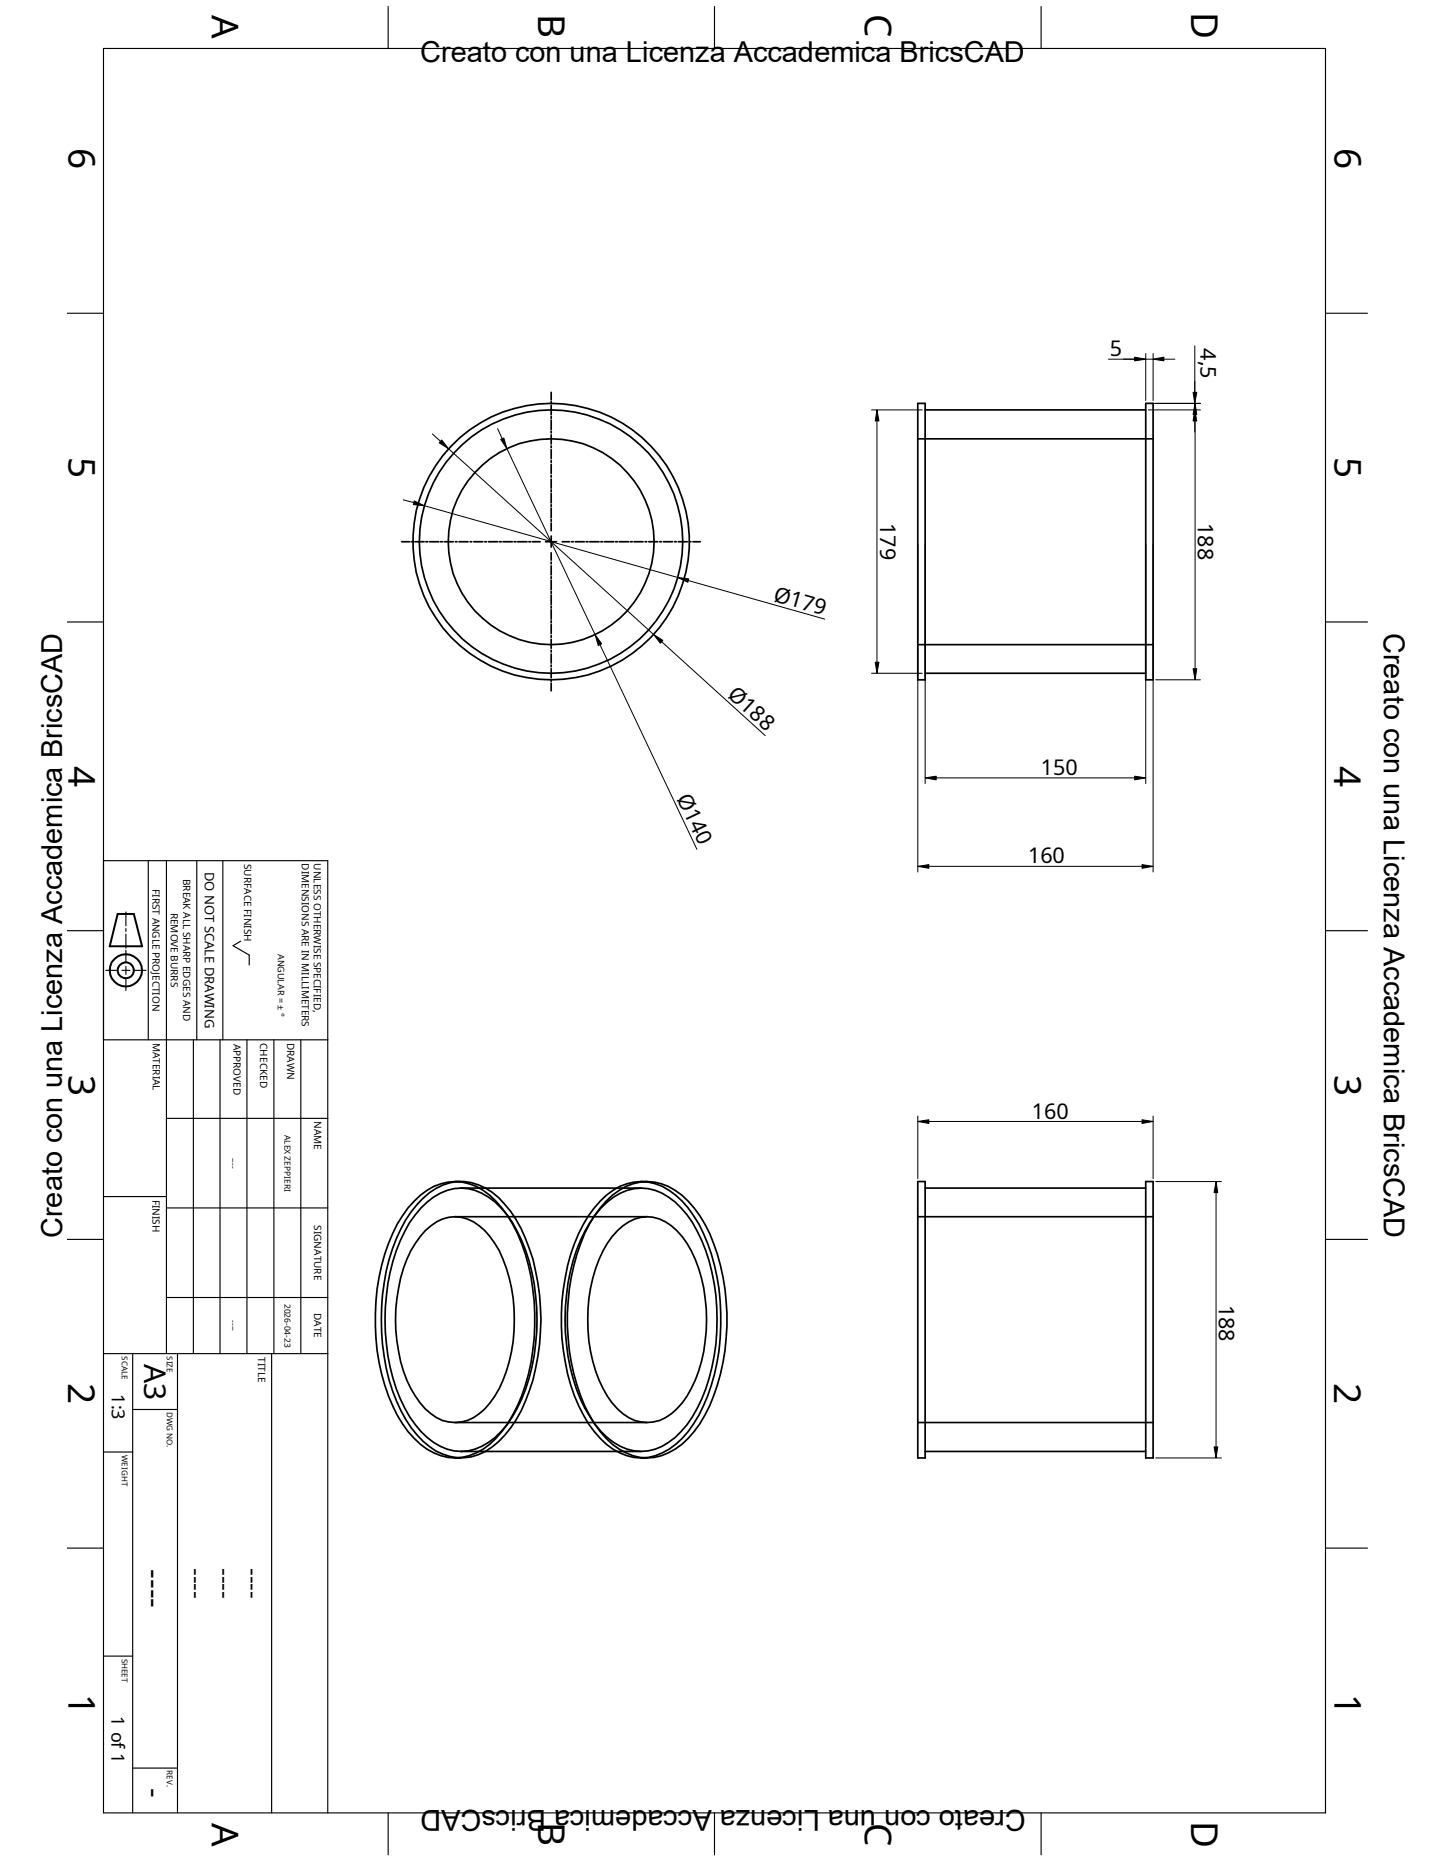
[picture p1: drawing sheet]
<svg xmlns="http://www.w3.org/2000/svg" width="216mm" height="279mm" viewBox="0 0 216 279" stroke-linecap="round" stroke-linejoin="round" font-family="sans-serif">
<g fill="none" stroke="#000" stroke-width=".25">
<path d="M82.3 58.6v1.1M82.3 60v.3M82.3 60.5v1.4M82.3 62.2v.3M82.3 62.7v1.4M82.3 64.4v.2M82.3 64.9v1.4M82.3 66.6v.2M82.3 67.1v1.4M82.3 68.8v.2M82.3 69.3v1.4M82.3 71v.2"/>
<path d="M82.3 71.5v1.4M82.3 73.2v.2M82.3 73.7v1.4M82.3 75.4v.2M82.3 75.9v1.4M82.3 77.6v.3M82.3 78.1v1.1M137 65.5h35.2M137 60.2h1.1v41.3h-1.1zM138.1 61.2h33M171.1 60.2h1.1v41.3h-1.1zM60 80.9h1.1"/>
<path d="M61.4 80.9h.3M61.9 80.9h1.4M63.6 80.9h.3M64.1 80.9h1.4M65.8 80.9h.3M66.3 80.9h1.4M68 80.9h.2M68.5 80.9h1.4M70.2 80.9h.2M70.7 80.9h1.4M72.4 80.9h.2M72.9 80.9h1.4"/>
<path d="M74.5 80.9h.3M75.1 80.9h1.4M76.8 80.9h.2M77.3 80.9h1.4M79 80.9h.2M79.5 80.9h1.1M81.4 80.9h1.7M82.3 80.1v1.6M82.3 82.5v1.2M82.3 83.9v.3M82.3 84.5v1.4M82.3 86.1v.3"/>
<path d="M82.3 86.7v1.4M82.3 88.3v.3M82.3 88.9v1.4M82.3 90.5v.3M82.3 91.1v1.4M82.3 92.7v.3M82.3 93.3v1.3M82.3 94.9v.3M82.3 95.5v1.3M82.3 97.1v.3M82.3 97.7v1.3M82.3 99.3v.3"/>
<path d="M82.3 99.9v1.3M83.9 80.9h1.1M85.3 80.9h.3M85.9 80.9h1.3M87.5 80.9h.3M88.1 80.9h1.4M89.7 80.9h.3M90.3 80.9h1.4M91.9 80.9h.3M92.5 80.9h1.4M94.1 80.9h.3M94.7 80.9h1.3"/>
<path d="M96.3 80.9h.3M96.9 80.9h1.3M98.5 80.9h.3M99.1 80.9h1.3M100.7 80.9h.3M101.3 80.9h1.3M102.9 80.9h.3M103.5 80.9h1.1M137 96.3h35.2M82.3 101.5v.3M82.3 102v1.2M138.1 100.5h33"/>
<path d="M63.2 178.9a7.6 7.6 0 0 1 10.3-.8 16.7 16.7 0 0 1 5.5 8.4 33.1 33.1 0 0 1-.6 22.8 15.5 15.5 0 0 1-5.9 7.4 7.6 7.6 0 0 1-9.3-1.5 21.7 21.7 0 0 1-5.8-12.6 32.5 32.5 0 0 1 2.5-19.1 15.9 15.9 0 0 1 3.3-4.6zM67.9 176.4a8.2 8.2 0 0 1 6.1 3 22.2 22.2 0 0 1 5.3 11.3 33.4 33.4 0 0 1-2 19.2 15.3 15.3 0 0 1-5.2 6.5 7.9 7.9 0 0 1-4.2 1.3M67.9 176.4a8.2 8.2 0 0 0-6.1 3 22.2 22.2 0 0 0-5.2 11.3 32.2 32.2 0 0 0 2.7 20.6 13.2 13.2 0 0 0 5.5 5.7l1 .4 1.1 .2 1 .1M67.9 176.4h.9M68.8 177.4a8.3 8.3 0 0 1 6 3 20.5 20.5 0 0 1 4.6 9.6 32 32 0 0 1-1.5 18.9 13.7 13.7 0 0 1-6 7.1l-1 .4-1 .3h-1.1M68.8 177.4a8.3 8.3 0 0 0-5.9 3 20.5 20.5 0 0 0-4.6 9.6 32 32 0 0 0 1.5 18.9 14.2 14.2 0 0 0 5.9 7.1l1.1 .4 1 .3h1M68.8 177.4h26.9M90.5 179.4a7.9 7.9 0 0 1 9.3-2.2 13.9 13.9 0 0 1 6.2 7 32.7 32.7 0 0 1-.8 27.1 12.2 12.2 0 0 1-6.4 6.1 7.9 7.9 0 0 1-8.3-2.6 20.8 20.8 0 0 1-4.8-9.6 33.9 33.9 0 0 1 1.6-21 17.1 17.1 0 0 1 3.2-4.8zM95.7 176.4h.9M95.7 176.4a8.4 8.4 0 0 1 6.2 3 22.6 22.6 0 0 1 5.2 11.3 32.2 32.2 0 0 1-2.7 20.6 12.2 12.2 0 0 1-6.5 6.1l-1.1 .2-1.1 .1M95.7 176.4a8.2 8.2 0 0 0-6.1 3 21.7 21.7 0 0 0-5.2 11.3 32.9 32.9 0 0 0 2 19.2 15.3 15.3 0 0 0 5.1 6.5 7.9 7.9 0 0 0 4.2 1.3M137 176.4h1.1v41.3h-1.1z"/>
<path d="M138.1 177.4h33M171.1 176.4h1.1v41.3h-1.1zM63.5 183.8a5.8 5.8 0 0 1 6.3-1.8 9.5 9.5 0 0 1 4.7 4.8 24.7 24.7 0 0 1 0 20.5 9.3 9.3 0 0 1-4.7 4.8 5.9 5.9 0 0 1-6.3-1.7 17.3 17.3 0 0 1-4.2-10.1 24.4 24.4 0 0 1 2-13.5l1.4-2.1zM67.9 181.7h28.7M89.7 180.4a8.1 8.1 0 0 1 7.1-2.9 9.7 9.7 0 0 1 5.8 3.9 26.6 26.6 0 0 1 4.5 15.7 26.8 26.8 0 0 1-4.5 15.7 9.7 9.7 0 0 1-5.8 3.9 7.7 7.7 0 0 1-7.1-2.9 22.5 22.5 0 0 1-5.1-13.1 29.8 29.8 0 0 1 2.7-16.8l.8-1.4zM92.2 183.8a5.8 5.8 0 0 1 8.8 0 17.3 17.3 0 0 1 4.3 10.1 22.7 22.7 0 0 1-2.7 14.6 7.8 7.8 0 0 1-5.1 3.8 5.8 5.8 0 0 1-5.3-1.9 17.6 17.6 0 0 1-4.3-10.1 23.1 23.1 0 0 1 2.8-14.6zM137 181.7h35.2M67.9 212.4h28.7M67.9 217.7h.9M68.8 216.7h26.9M95.7 217.7h.9M137 212.4h35.2"/>
<path d="M138.1 216.7h33"/>
<circle cx="82.3" cy="80.9" r="19.7"/>
<circle cx="82.3" cy="80.9" r="15.4"/>
<circle cx="82.3" cy="80.9" r="20.6"/>
</g>
<g fill="none" stroke="#000" stroke-width=".17">
<path d="M15.5 7.2h182.4v263.5h-182.4zM58 1v6.2M106.7 1v6.2M155.4 1v6.2M10 46.8h5.5M197.9 46.8h6.3M10 92.9h5.5M197.9 92.9h6.3M10 139h5.5M15.5 128.5h33.4v142.2M18.8 136.2v2.1M18.8 138.6v.5"/>
<path d="M18.8 139.5v2.1M22.1 128.5v26.8M24.8 128.5v73.6M29.4 128.5v26.8M33.3 128.5v26.8M197.9 139h6.3M15.5 155.3h33.4M15.8 144.9h1.8M18.2 144.9h1.2M18.8 141.9v1.8M18.8 144.3v1.2M18.8 146.1v1.8"/>
<path d="M20 144.9h1.8M28.9 155.3v46.8M32.9 155.3v46.8M35.9 140.5l-1.1 .7 2.4 1.4v1.5M36.9 155.3v46.8M40.9 155.3v46.8M44.9 155.3v46.8M15.5 178.7h9.3M24.8 167h24.1M10 185.1h5.5M24.8 180.4h24.1M24.8 193.8h24.1"/>
<path d="M197.9 185.1h6.3M15.5 202.1h33.4M15.5 216.8h4.3M19.8 210.5h6.7M19.8 202.1v68.6M26.5 202.1v68.6M40.6 202.1v68.6M10 231.2h5.5M197.9 231.2h6.3M15.5 247.3h4.3M19.8 264h6.7M58 270.7v6.3"/>
<path d="M106.7 270.7v6.3M155.4 270.7v6.3"/>
</g>
<g fill="none" stroke="#000" stroke-width=".3">
<path d="M17.6 136.5h2.4l1.2 4.8h-4.8z"/>
<circle cx="18.8" cy="144.9" r="2.42"/>
<circle cx="18.8" cy="144.9" r="1.2"/>
</g>
<g fill="none" stroke="#000" stroke-width=".15">
<path d="M165.5 53.6h6.7M171.1 52.8v7M172.2 52.8v7M173.8 53.6h1.6M178.4 51.6v9.6M60.2 74.6l1.6 .5M64.6 64.8l1.2 1.1M67 67l15.3 13.9-18.9-5.4M74.3 64l.7 1.5M75.7 67l13.2 27.8M130.1 61.2h7.6M130.9 62.9v36"/>
<path d="M171.4 60.2h7.8M171.4 61.2h7.8M178.4 62.9v1.6M178.4 61.9v38M82.3 80.9l15.3 13.8M82.3 80.9l18.9 5.3M89.6 96.3l14.5 30.5M98.8 95.8l15.5 14.1M102.8 86.7l20.3 5.8M137 81.3v48.9M138.1 81.3v35.7M171.1 81.3v35.7"/>
<path d="M172.2 81.3v48.9M130.1 100.5h7.6M139.8 116.2h29.6M172.6 101.5h6.6M138.7 129.4h31.8M137 166.7v9.3M138.7 167.5h31.8M172.2 166.7v9.3M172.6 176.4h9.8M181.6 178.1v38M172.6 217.7h9.8"/>
</g>
<g fill="#000" stroke="#000" stroke-width=".15">
<path d="M169.4 53.3l1.7 .3-1.7 .3z" fill-rule="evenodd"/>
<path d="M172.2 53.6l1.6-.3v.6z" fill-rule="evenodd"/>
<path d="M178.1 58.6h.6l-.3 1.6z" fill-rule="evenodd"/>
<path d="M61.8 74.8l1.6 .7-1.7-.1z" fill-rule="evenodd"/>
<path d="M66 65.7l1 1.3-1.4-.9z" fill-rule="evenodd"/>
<path d="M74.8 65.6l.4-.2 .5 1.6z" fill-rule="evenodd"/>
<path d="M130.9 61.2l.3 1.7h-.5z" fill-rule="evenodd"/>
<path d="M178.4 60.2l.3 1.7h-.6z" fill-rule="evenodd"/>
<path d="M178.4 61.2l.3 1.7h-.6z" fill-rule="evenodd"/>
<path d="M88.9 94.8l.9 1.3-.5 .3z" fill-rule="evenodd"/>
<path d="M97.6 94.7l1.4 .9-.4 .5z" fill-rule="evenodd"/>
<path d="M101.2 86.2l1.6 .2-.1 .6z" fill-rule="evenodd"/>
<path d="M130.7 98.9h.5l-.3 1.6z" fill-rule="evenodd"/>
<path d="M178.1 99.9h.6l-.3 1.6z" fill-rule="evenodd"/>
<path d="M138.1 116.2l1.7-.3v.6z" fill-rule="evenodd"/>
<path d="M169.4 115.9l1.7 .3-1.7 .3z" fill-rule="evenodd"/>
<path d="M137 129.4l1.7-.3v.6z" fill-rule="evenodd"/>
<path d="M170.5 129.1l1.7 .3-1.7 .3z" fill-rule="evenodd"/>
<path d="M137 167.5l1.7-.3v.6z" fill-rule="evenodd"/>
<path d="M170.5 167.2l1.7 .3-1.7 .3z" fill-rule="evenodd"/>
<path d="M181.6 176.4l.2 1.7h-.5z" fill-rule="evenodd"/>
<path d="M181.3 216.1h.5l-.2 1.6z" fill-rule="evenodd"/>
</g>
<g font-size="5.5">
<text x="31.6" y="2.2" transform="rotate(90 31.6 2.2)">A</text>
<text x="80.3" y="2" transform="rotate(90 80.3 2)">B</text>
<text x="129.1" y="2.1" transform="rotate(90 129.1 2.1)">C</text>
<text x="177.8" y="1.8" transform="rotate(90 177.8 1.8)">D</text>
<text x="10.2" y="22.1" transform="rotate(90 10.2 22.1)">6</text>
<text x="199.3" y="22.1" transform="rotate(90 199.3 22.1)">6</text>
<text x="10.2" y="68.2" transform="rotate(90 10.2 68.2)">5</text>
<text x="199.3" y="68.2" transform="rotate(90 199.3 68.2)">5</text>
<text x="10.2" y="114.3" transform="rotate(90 10.2 114.3)">4</text>
<text x="199.2" y="114.3" transform="rotate(90 199.2 114.3)">4</text>
<text x="10.2" y="160.5" transform="rotate(90 10.2 160.5)">3</text>
<text x="199.3" y="160.5" transform="rotate(90 199.3 160.5)">3</text>
<text x="10.2" y="206.6" transform="rotate(90 10.2 206.6)">2</text>
<text x="199.2" y="206.6" transform="rotate(90 199.2 206.6)">2</text>
<text x="10.2" y="253" transform="rotate(90 10.2 253)">1</text>
<text x="199.3" y="253" transform="rotate(90 199.3 253)">1</text>
<text x="31.6" y="272.2" transform="rotate(90 31.6 272.2)">A</text>
<text x="80.3" y="272.1" transform="rotate(90 80.3 272.1)">B</text>
<text x="129.1" y="272.2" transform="rotate(90 129.1 272.2)">C</text>
<text x="177.8" y="271.9" transform="rotate(90 177.8 271.9)">D</text>
</g>
<g font-size="4.5">
<text x="21.5" y="203.7" transform="rotate(90 21.5 203.7)">A3</text>
<text x="21.5" y="234.4" transform="rotate(90 21.5 234.4)">----</text>
<text x="21.5" y="267" transform="rotate(90 21.5 267)">-</text>
</g>
<g font-size="4.3">
<text x="62.7" y="9.2">Creato con una Licenza Accademica BricsCAD</text>
<text x="206.6" y="94.5" transform="rotate(90 206.6 94.5)">Creato con una Licenza Accademica BricsCAD</text>
<text x="9.3" y="184.9" transform="rotate(-90 9.3 184.9)">Creato con una Licenza Accademica BricsCAD</text>
<text x="153.2" y="270.2" transform="rotate(-180 153.2 270.2)">Creato con una Licenza Accademica BricsCAD</text>
</g>
<g font-size="3.6">
<text x="28.2" y="234.1" transform="rotate(90 28.2 234.1)">----</text>
<text x="32.4" y="234.1" transform="rotate(90 32.4 234.1)">----</text>
<text x="36.6" y="234.1" transform="rotate(90 36.6 234.1)">----</text>
</g>
<g font-size="3.2">
<text x="165.7" y="53.2">5</text>
<text x="179.2" y="52" transform="rotate(90 179.2 52)">4,5</text>
<text x="131.4" y="78.1" transform="rotate(90 131.4 78.1)">179</text>
<text x="178.9" y="78.1" transform="rotate(90 178.9 78.1)">188</text>
<text x="115.3" y="89.7" transform="rotate(16 115.3 89.7)">Ø179</text>
<text x="108.5" y="103.9" transform="rotate(42 108.5 103.9)">Ø188</text>
<text x="101" y="119.1" transform="rotate(65 101 119.1)">Ø140</text>
<text x="155.4" y="115.7">150</text>
<text x="153.5" y="128.9">160</text>
<text x="154.1" y="167">160</text>
<text x="182" y="194.8" transform="rotate(90 182 194.8)">188</text>
</g>
<g font-size="2.7">
<text x="16.7" y="208.2" transform="rotate(90 16.7 208.2)">1:3</text>
<text x="16.6" y="256.3" transform="rotate(90 16.6 256.3)">1 of 1</text>
</g>
<text font-size="1.9" x="30.6" y="130.2" transform="rotate(90 30.6 130.2)">DO NOT SCALE DRAWING</text>
<g font-size="1.5">
<text x="27.3" y="131.2" transform="rotate(90 27.3 131.2)">BREAK ALL SHARP EDGES AND</text>
<text x="36.4" y="129" transform="rotate(90 36.4 129)">SURFACE FINISH</text>
<text x="45.1" y="128.9" transform="rotate(90 45.1 128.9)">DIMENSIONS ARE IN MILLIMETERS</text>
<text x="46.9" y="128.9" transform="rotate(90 46.9 128.9)">UNLESS OTHERWISE SPECIFIED,</text>
<text x="22.8" y="132.8" transform="rotate(90 22.8 132.8)">FIRST ANGLE PROJECTION</text>
<text x="25.5" y="136.3" transform="rotate(90 25.5 136.3)">REMOVE BURRS</text>
<text x="22.8" y="155.7" transform="rotate(90 22.8 155.7)">MATERIAL</text>
<text x="34.8" y="155.9" transform="rotate(90 34.8 155.9)">APPROVED</text>
<text x="38.9" y="155.8" transform="rotate(90 38.9 155.8)">CHECKED</text>
<text x="42.9" y="155.7" transform="rotate(90 42.9 155.7)">DRAWN</text>
<text x="46.9" y="167.4" transform="rotate(90 46.9 167.4)">NAME</text>
<text x="22.8" y="179.2" transform="rotate(90 22.8 179.2)">FINISH</text>
<text x="46.9" y="183" transform="rotate(90 46.9 183)">SIGNATURE</text>
<text x="46.9" y="196" transform="rotate(90 46.9 196)">DATE</text>
<text x="38.5" y="202.7" transform="rotate(90 38.5 202.7)">TITLE</text>
</g>
<g font-size="1.3">
<text x="41.5" y="142.4" transform="rotate(90 41.5 142.4)">ANGULAR = ± °</text>
<text x="34.4" y="172.9" transform="rotate(90 34.4 172.9)">----</text>
<text x="42.5" y="169.5" transform="rotate(90 42.5 169.5)">ALEX ZEPPIERI</text>
<text x="34.4" y="197.1" transform="rotate(90 34.4 197.1)">----</text>
<text x="42.5" y="194.7" transform="rotate(90 42.5 194.7)">2026-04-23</text>
</g>
<g font-size="1.2">
<text x="18.2" y="202.5" transform="rotate(90 18.2 202.5)">SCALE</text>
<text x="24.9" y="202.5" transform="rotate(90 24.9 202.5)">SIZE</text>
<text x="24.9" y="210.9" transform="rotate(90 24.9 210.9)">DWG NO.</text>
<text x="18.2" y="217.3" transform="rotate(90 18.2 217.3)">WEIGHT</text>
<text x="18.2" y="247.7" transform="rotate(90 18.2 247.7)">SHEET</text>
<text x="24.9" y="264.4" transform="rotate(90 24.9 264.4)">REV.</text>
</g>
</svg>
